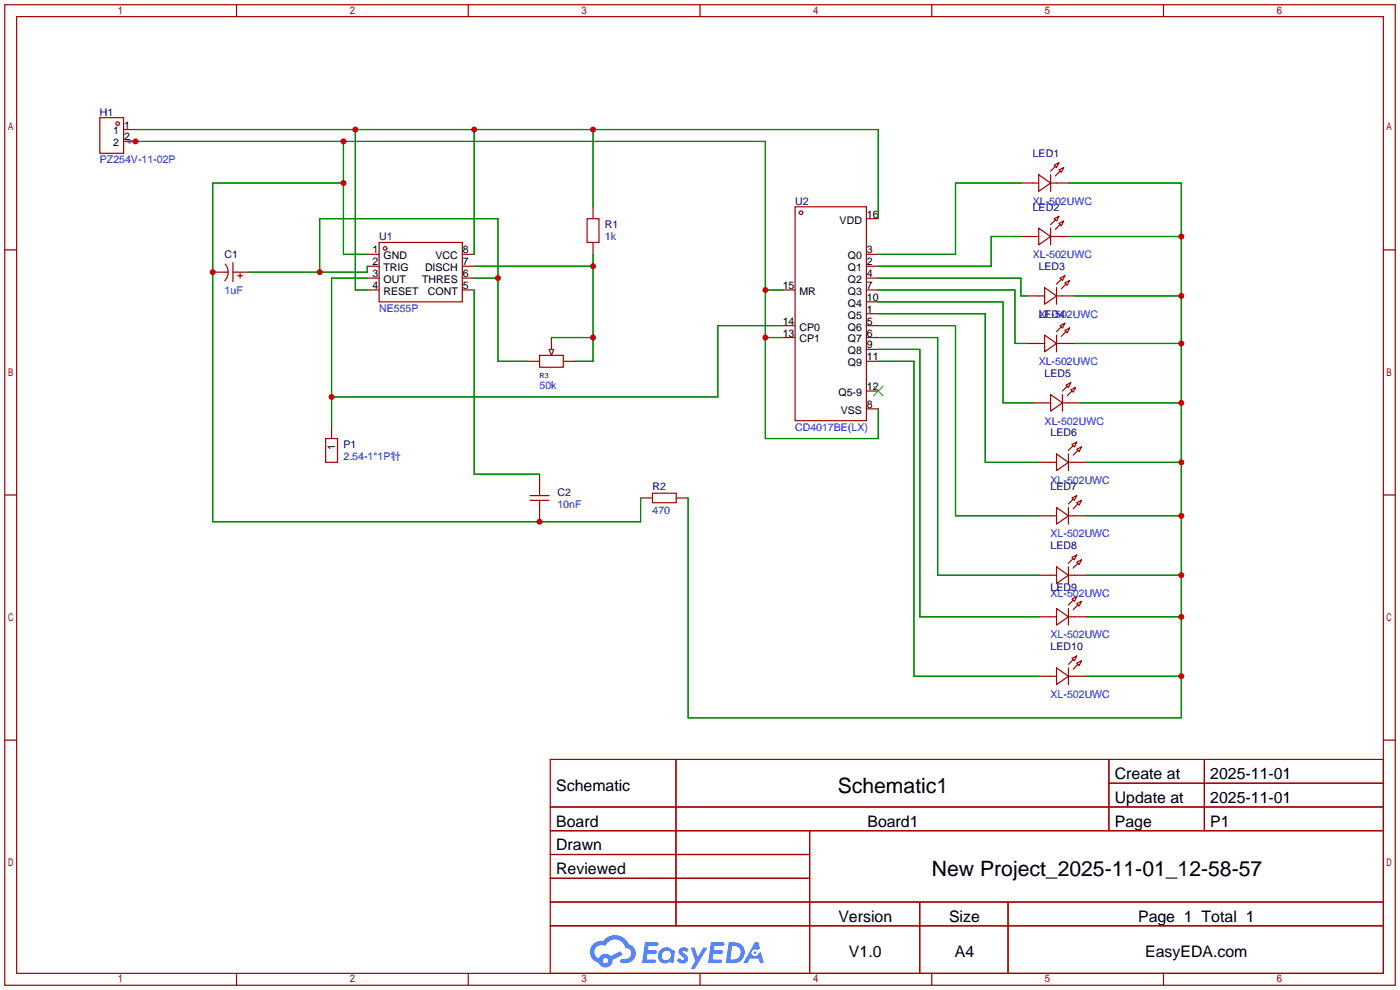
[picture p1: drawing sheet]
<svg xmlns="http://www.w3.org/2000/svg" width="299mm" height="212mm" viewBox="0 0 299 212" stroke-linecap="round" stroke-linejoin="round" font-family="sans-serif">
<circle cx="27.7" cy="30.2" r=".51" fill="#999"/>
<g fill="none" stroke="#a10000" stroke-width=".25">
<path d="M1 1h297.2v209.6h-297.2zM3.6 3.6h292.1v204.4h-292.1zM50.5 1v2.6M100.1 1v2.6M149.6 1v2.6M199.1 1v2.6M248.7 1v2.6M1 53.4h2.6M295.7 53.4h2.5M1 105.8h2.6M295.7 105.8h2.5M1 158.2h2.6"/>
<path d="M295.7 158.2h2.5M117.6 162.3h178.1v45.7h-178.1zM117.6 172.5h178.1M117.6 177.5h178.1M144.5 162.3v35.6M173 177.5v30.5M237 162.3v15.2M237 167.4h58.7M257.4 162.3v15.2M117.6 182.6h55.4M117.6 192.8h178.1M117.6 187.7h55.4"/>
<path d="M117.6 197.9h178.1M196.6 192.8v15.2M215.4 192.8v15.2M50.5 208v2.6M100.1 208v2.6M149.6 208v2.6M199.1 208v2.6M248.7 208v2.6"/>
</g>
<g fill="#5487ff">
<path d="M145.3 202.7a1.3 1.3 0 0 1 1.9 .3l-.4 .6a.54 .54 0 0 0-.9-.2l.1 .2a1.34 1.34 0 0 1 .9 1.8 1.47 1.47 0 0 1-2.3-.1l.5-.6 .8 .5a.31 .31 0 0 0 .4-.3 .31 .31 0 0 0-.3-.4 1.12 1.12 0 0 1-.7-1.8z"/>
<path d="M147.6 202.5h.9l.6 2 1.2-2h.9l-2.7 4.6h-.9l1-1.7z"/>
<path d="M137.8 201.4h1.7a1.31 1.31 0 0 1 1.2 .2 .4 .4 0 0 1-.3 .5l-1.8 .1-.1 .9h1.6a.4 .4 0 0 1 .4 .4 .4 .4 0 0 1-.5 .4h-1.6l-.2 1.2h1.4a.46 .46 0 0 1 .5 0 .46 .46 0 0 1 .1 .5l-.4 .2h-2.6z"/>
<path d="M151.9 201.4h1.7a1.32 1.32 0 0 1 1.2 .2 .39 .39 0 0 1-.3 .5l-1.8 .1-.1 .9h1.6a.4 .4 0 0 1 .4 .4 .4 .4 0 0 1-.4 .4h-1.7l-.2 1.2h1.4a.46 .46 0 0 1 .5 0 .46 .46 0 0 1 .1 .5l-.4 .2h-2.6z"/>
<path d="M161.3 201.4h.8l.3 1.3-.6 .4a.75 .75 0 0 0-1.1 .3 .75 .75 0 0 0 .5 1 .75 .75 0 0 0 .9-.7l.5-.2 .6 2.3h-.8l-.3-.9h-1.8l-.5 .9h-1z"/>
<path d="M155.7 201.4l-.6 4.4h1.5a2.27 2.27 0 0 0 2.6-2.2 2.27 2.27 0 0 0-2.7-2.2zM156.5 202.1a1.5 1.5 0 0 1 1.8 1.6 1.5 1.5 0 0 1-1.9 1.4h-.3z"/>
<path d="M141.2 203a1.6 1.6 0 0 0-.3 2.3 1.6 1.6 0 0 0 2.3 .2l.7 .3 .3-2.4-.1-.3-.5-.1a1.58 1.58 0 0 0-2.4 0zM141.8 203.5a.98 .98 0 0 1 1.6 .4 .98 .98 0 0 1-1.1 1.3 .94 .94 0 0 1-.9-.7 .94 .94 0 0 1 .4-1z"/>
<path d="M126.8 201.8a2.37 2.37 0 0 0 1.1 4 1.54 1.54 0 0 0 1.8 1 1.54 1.54 0 0 0 1.2-1.6l2.2-1.1-.5-.8-2 1a1.57 1.57 0 0 0-2.7 .5 1.5 1.5 0 0 1-.7-2.1 1.5 1.5 0 0 1 2.2-.5 2.23 2.23 0 0 1 2.3-1.4 2.23 2.23 0 0 1 2 1.8 1.16 1.16 0 0 1 1.2 1.1 1.16 1.16 0 0 1-1.1 1.2h-.7a.47 .47 0 0 0-.5 .4 .47 .47 0 0 0 .4 .5 2.17 2.17 0 0 0 2.5-.9 2.17 2.17 0 0 0-.3-2.7l-.8-.4a3.2 3.2 0 0 0-5.5-.7l-1.1 .1zM128.8 205.3a.6 .6 0 0 1 1.2 0 .6 .6 0 0 1-1.2 0z"/>
<circle cx="161.4" cy="203.6" r=".28"/>
</g>
<g fill="none" stroke="#a10000" stroke-width=".25">
<path d="M21.3 25.1h5.1v7.7h-5.1zM26.4 27.7h2.6M26.4 30.2h2.6M218.2 39.1h3.8M222 37.3l2.5 1.8-2.5 1.8zM224.5 39.1h3.8M224.5 37.3v3.6M225.3 35.3l1-.5-.5 1zM225.6 35.6l-1.1 1M226.3 36.3l1-.5-.5 1zM226.6 36.6l-1 1M45.5 58.2h3.3"/>
<path d="M48.2 56.4a2.74 2.74 0 0 1-.2 3.6M49.8 56.1v4.1M49.8 58.2h3.3M50.8 58.9h1M51.3 58.4v1M78.5 54.4h2.5M78.5 56.9h2.5M78.5 59.4h2.5M81 51.8h17.8v12.7h-17.8zM98.8 54.4h2.5M98.8 56.9h2.5M98.8 59.4h2.5"/>
<path d="M125.5 46.7h2.5v5.1h-2.5zM126.7 44.2v2.5M126.7 51.8v2.6M169.9 44.2h15.3v45.7h-15.3zM185.2 54.4h2.5M185.2 56.9h2.5M185.2 59.4h2.5M185.2 46.7h2.5M218.2 50.5h3.8M222 48.8l2.5 1.7-2.5 1.8zM224.5 48.8v3.5M224.5 50.5h3.8"/>
<path d="M225.3 46.7l1-.5-.5 1zM225.6 47l-1.1 1M226.3 47.8l1-.6-.5 1.1zM226.6 59.4l1-.5-.5 1zM226.6 48l-1 1M226.8 59.7l-1 1M78.5 62h2.5M98.8 62h2.5M112.8 77.2h2.5M115.3 75.9h5.1v2.6h-5.1zM117.3 74.7h1.1l-.5 1.2zM117.9 72.1v2.6"/>
<path d="M120.4 77.2h2.5M167.4 62h2.5M167.4 69.6h2.5M167.4 72.1h2.5M185.2 62h2.5M185.2 69.6h2.5M185.2 72.1h2.5M185.2 77.2h2.5M185.2 74.7h2.5M185.2 67.1h2.5M185.2 64.5h2.5M219.5 63.2h3.8"/>
<path d="M219.5 73.4h3.8M223.3 61.5l2.5 1.7-2.5 1.8zM223.3 71.6l2.5 1.8-2.5 1.8zM225.8 63.2h3.8M225.8 61.5v3.5M225.8 71.6v3.6M225.8 73.4h3.8M226.6 69.6l1-.5-.5 1zM226.8 69.8l-1 1.1M227.6 60.5l1-.6-.5 1.1zM227.6 70.6l1-.5-.5 1zM227.8 60.7l-1 1"/>
<path d="M227.8 70.9l-1 1M69.6 93.7h2.5v5.1h-2.5zM70.9 91.2v2.5M185.2 87.4h2.5M185.2 83.6h2.5M220.7 86.1h3.8M222 98.8h3.8M224.5 84.3l2.6 1.8-2.6 1.8zM225.8 97l2.5 1.8-2.5 1.8zM227.1 86.1h3.8M227.1 84.3v3.6M227.8 82.3l1.1-.5-.6 1z"/>
<path d="M228.1 82.5l-1 1.1M228.3 98.8h3.9M228.3 97v3.6M228.9 83.3l1-.5-.5 1zM229.1 95l1-.5-.5 1zM229.1 83.6l-1 1M229.4 95.2l-1.1 1.1M230.1 96l1-.5-.5 1zM230.4 96.3l-1 1M113.3 105.9h4M113.3 106.9h4M115.3 101.3v4.6"/>
<path d="M115.3 106.9v4.6M136.9 106.4h2.5M139.4 105.4h5.1v2h-5.1zM144.5 106.4h2.6M222 110.2h3.8M225.8 108.5l2.5 1.7-2.5 1.8zM228.3 108.5v3.5M228.3 110.2h3.9M229.1 106.4l1-.5-.5 1zM229.1 119.1l1-.5-.5 1zM229.4 106.7l-1.1 1M229.4 119.4l-1.1 1"/>
<path d="M230.1 107.4l1-.5-.5 1zM230.4 107.7l-1 1M222 122.9h3.8M222 131.8h3.8M225.8 121.2l2.5 1.7-2.5 1.8zM225.8 130l2.5 1.8-2.5 1.8zM228.3 121.2v3.5M228.3 130v3.6M228.3 122.9h3.9M228.3 131.8h3.9M229.1 128l1-.5-.5 1zM229.4 128.3l-1.1 1"/>
<path d="M230.1 120.1l1-.5-.5 1zM230.1 129l1-.5-.5 1zM230.4 120.4l-1 1M230.4 129.3l-1 1M222 144.5h3.8M225.8 142.7l2.5 1.8-2.5 1.8zM228.3 142.7v3.6M228.3 144.5h3.9M229.1 140.7l1-.5-.5 1zM229.4 141l-1.1 1M230.1 141.7l1-.5-.5 1zM230.4 142l-1 1"/>
<circle cx="25.1" cy="26.4" r=".38"/>
<circle cx="82.3" cy="53.1" r=".38"/>
<circle cx="171.2" cy="45.5" r=".38"/>
</g>
<path d="M186.7 82.5l2 2.1M188.7 82.5l-2 2.1" fill="none" stroke="#3c3" stroke-width=".25"/>
<g fill="none" stroke="#008700" stroke-width=".25">
<path d="M27.7 30.2h135.9v63.5h24.1v-6.3M29 27.7h158.7v19M73.4 30.2v24.2h5.1M73.4 39.1h-27.9v72.4h91.4v-5.1M75.9 27.7v34.3h2.6M101.3 27.7v26.7M126.7 27.7v16.5M218.2 39.1h-14v15.3h-16.5M228.3 39.1h24.2v114.3h-105.4v-47M68.3 58.2v-11.5h38.1v30.5h6.4M78.5 56.9v1.3h-25.4M78.5 59.4h-7.6v31.8"/>
<path d="M101.3 59.4h5.1M101.3 56.9h25.4M126.7 54.4v22.8h-3.8M187.7 59.4h30.5v3.8h1.3M218.2 50.5h-6.4v6.4h-24.1M228.3 50.5h24.2M101.3 62v39.3h14M117.9 72.1h8.8M163.6 62h3.8M163.6 72.1h3.8M167.4 69.6h-14v15.2h-82.5M187.7 62h29.2v11.4h2.6"/>
<path d="M187.7 72.1h12.7v50.8h21.6M187.7 77.2h7.6v67.3h26.7M187.7 69.6h16.5v40.6h17.8M187.7 64.5h26.7v21.6h6.3M187.7 67.1h22.9v31.7h11.4M187.7 74.7h8.9v57.1h25.4M229.6 63.2h22.9M229.6 73.4h22.9M230.9 86.1h21.6M232.2 98.8h20.3M232.2 110.2h20.3M232.2 122.9h20.3"/>
<path d="M232.2 131.8h20.3M232.2 144.5h20.3"/>
</g>
<g fill="#c00">
<circle cx="126.7" cy="27.7" r=".63"/>
<circle cx="101.3" cy="27.7" r=".63"/>
<circle cx="75.9" cy="27.7" r=".63"/>
<circle cx="29" cy="30.2" r=".63"/>
<circle cx="73.4" cy="30.2" r=".63"/>
<circle cx="163.6" cy="62" r=".63"/>
<circle cx="163.6" cy="72.1" r=".63"/>
<circle cx="73.4" cy="39.1" r=".63"/>
<circle cx="45.5" cy="58.2" r=".63"/>
<circle cx="115.3" cy="111.5" r=".63"/>
<circle cx="68.3" cy="58.2" r=".63"/>
<circle cx="106.4" cy="59.4" r=".63"/>
<circle cx="126.7" cy="56.9" r=".63"/>
<circle cx="126.7" cy="72.1" r=".63"/>
<circle cx="70.9" cy="84.8" r=".63"/>
<circle cx="252.5" cy="50.5" r=".63"/>
<circle cx="252.5" cy="63.2" r=".63"/>
<circle cx="252.5" cy="73.4" r=".63"/>
<circle cx="252.5" cy="86.1" r=".63"/>
<circle cx="252.5" cy="98.8" r=".63"/>
<circle cx="252.5" cy="110.2" r=".63"/>
<circle cx="252.5" cy="122.9" r=".63"/>
<circle cx="252.5" cy="131.8" r=".63"/>
<circle cx="252.5" cy="144.5" r=".63"/>
</g>
<g font-size="4.5">
<text x="179.1" y="169.4">Schematic1</text>
<text x="199.2" y="187.2">New Project_2025-11-01_12-58-57</text>
</g>
<g font-size="3.4">
<text x="238.3" y="166.5">Create at</text>
<text x="258.7" y="166.5">2025-11-01</text>
<text x="118.9" y="169">Schematic</text>
<text x="238.3" y="171.6">Update at</text>
<text x="258.7" y="171.6">2025-11-01</text>
<text x="118.9" y="176.7">Board</text>
<text x="185.4" y="176.7">Board1</text>
<text x="238.3" y="176.7">Page</text>
<text x="258.7" y="176.7">P1</text>
<text x="118.9" y="181.7">Drawn</text>
<text x="118.9" y="186.8">Reviewed</text>
<text x="179.2" y="197">Version</text>
<text x="202.8" y="197">Size</text>
<text x="243.2" y="197">Page 1 Total 1</text>
<text x="181.4" y="204.6">V1.0</text>
<text x="204.1" y="204.6">A4</text>
<text x="244.8" y="204.6">EasyEDA.com</text>
</g>
<g font-size="2.3" fill="#000080">
<text x="21.3" y="24.7">H1</text>
<text x="220.7" y="33.6">LED1</text>
<text x="169.9" y="43.7">U2</text>
<text x="220.7" y="45">LED2</text>
<text x="81" y="51.4">U1</text>
<text x="129.3" y="48.8">R1</text>
<text x="48" y="55.2">C1</text>
<text x="222" y="57.7">LED3</text>
<text x="222" y="67.9">LED4</text>
<text x="223.3" y="80.6">LED5</text>
<text x="73.4" y="95.8">P1</text>
<text x="224.5" y="93.3">LED6</text>
<text x="119.1" y="106">C2</text>
<text x="139.4" y="104.7">R2</text>
<text x="224.5" y="104.7">LED7</text>
<text x="224.5" y="117.4">LED8</text>
<text x="224.5" y="126.3">LED9</text>
<text x="224.5" y="139">LED10</text>
</g>
<g font-size="2.3">
<text x="24.2" y="28.7">1</text>
<text x="26.5" y="27.5">1</text>
<text x="24.2" y="31.3">2</text>
<text x="26.5" y="30">2</text>
<text x="179.5" y="47.8">VDD</text>
<text x="185.3" y="46.5">16</text>
<text x="79.6" y="54.1">1</text>
<text x="79.6" y="56.7">2</text>
<text x="79.6" y="59.2">3</text>
<text x="82" y="55.4">GND</text>
<text x="82" y="58">TRIG</text>
<text x="90.8" y="58">DISCH</text>
<text x="93.1" y="55.4">VCC</text>
<text x="98.9" y="59.2">6</text>
<text x="98.9" y="56.7">7</text>
<text x="98.9" y="54.1">8</text>
<text x="181.2" y="58">Q1</text>
<text x="181.2" y="55.4">Q0</text>
<text x="185.3" y="59.2">4</text>
<text x="185.3" y="56.7">2</text>
<text x="185.3" y="54.1">3</text>
<text x="79.6" y="61.8">4</text>
<text x="82" y="60.5">OUT</text>
<text x="82" y="63">RESET</text>
<text x="90.2" y="60.5">THRES</text>
<text x="91.5" y="63">CONT</text>
<text x="98.9" y="61.8">5</text>
<text x="167.3" y="61.8">15</text>
<text x="170.9" y="63">MR</text>
<text x="181.2" y="65.6">Q4</text>
<text x="181.2" y="63">Q3</text>
<text x="181.2" y="60.5">Q2</text>
<text x="185.3" y="64.3">10</text>
<text x="185.3" y="61.8">7</text>
<text x="167.3" y="69.4">14</text>
<text x="167.3" y="71.9">13</text>
<text x="170.9" y="70.7">CP0</text>
<text x="181.2" y="70.7">Q6</text>
<text x="181.2" y="68.1">Q5</text>
<text x="185.3" y="71.9">6</text>
<text x="185.3" y="69.4">5</text>
<text x="185.3" y="66.8">1</text>
<text x="170.9" y="73.2">CP1</text>
<text x="181.2" y="75.7">Q8</text>
<text x="181.2" y="73.2">Q7</text>
<text x="185.3" y="77">11</text>
<text x="185.3" y="74.5">9</text>
<text x="181.2" y="78.3">Q9</text>
<text x="185.3" y="83.4">12</text>
<text x="179.2" y="84.6">Q5-9</text>
<text x="179.7" y="88.4">VSS</text>
<text x="185.3" y="87.2">8</text>
<text x="71.7" y="96.3" transform="rotate(-90 71.7 96.3)">1</text>
</g>
<g font-size="2.3" fill="#00f">
<text x="21.3" y="34.9">PZ254V-11-02P</text>
<text x="220.7" y="43.7">XL-502UWC</text>
<text x="129.3" y="51.4">1k</text>
<text x="220.7" y="55.2">XL-502UWC</text>
<text x="48" y="62.8">1uF</text>
<text x="81" y="66.6">NE555P</text>
<text x="222" y="67.9">XL-502UWC</text>
<text x="115.3" y="83.1">50k</text>
<text x="222" y="78">XL-502UWC</text>
<text x="169.9" y="92">CD4017BE(LX)</text>
<text x="223.3" y="90.7">XL-502UWC</text>
<text x="73.4" y="98.4">2.54-1*1P针</text>
<text x="224.5" y="103.4">XL-502UWC</text>
<text x="119.1" y="108.5">10nF</text>
<text x="139.4" y="109.8">470</text>
<text x="224.5" y="114.9">XL-502UWC</text>
<text x="224.5" y="127.6">XL-502UWC</text>
<text x="224.5" y="136.5">XL-502UWC</text>
<text x="224.5" y="149.2">XL-502UWC</text>
</g>
<text font-size="1.5" fill="#000080" x="115.3" y="80.7">R3</text>
</svg>
